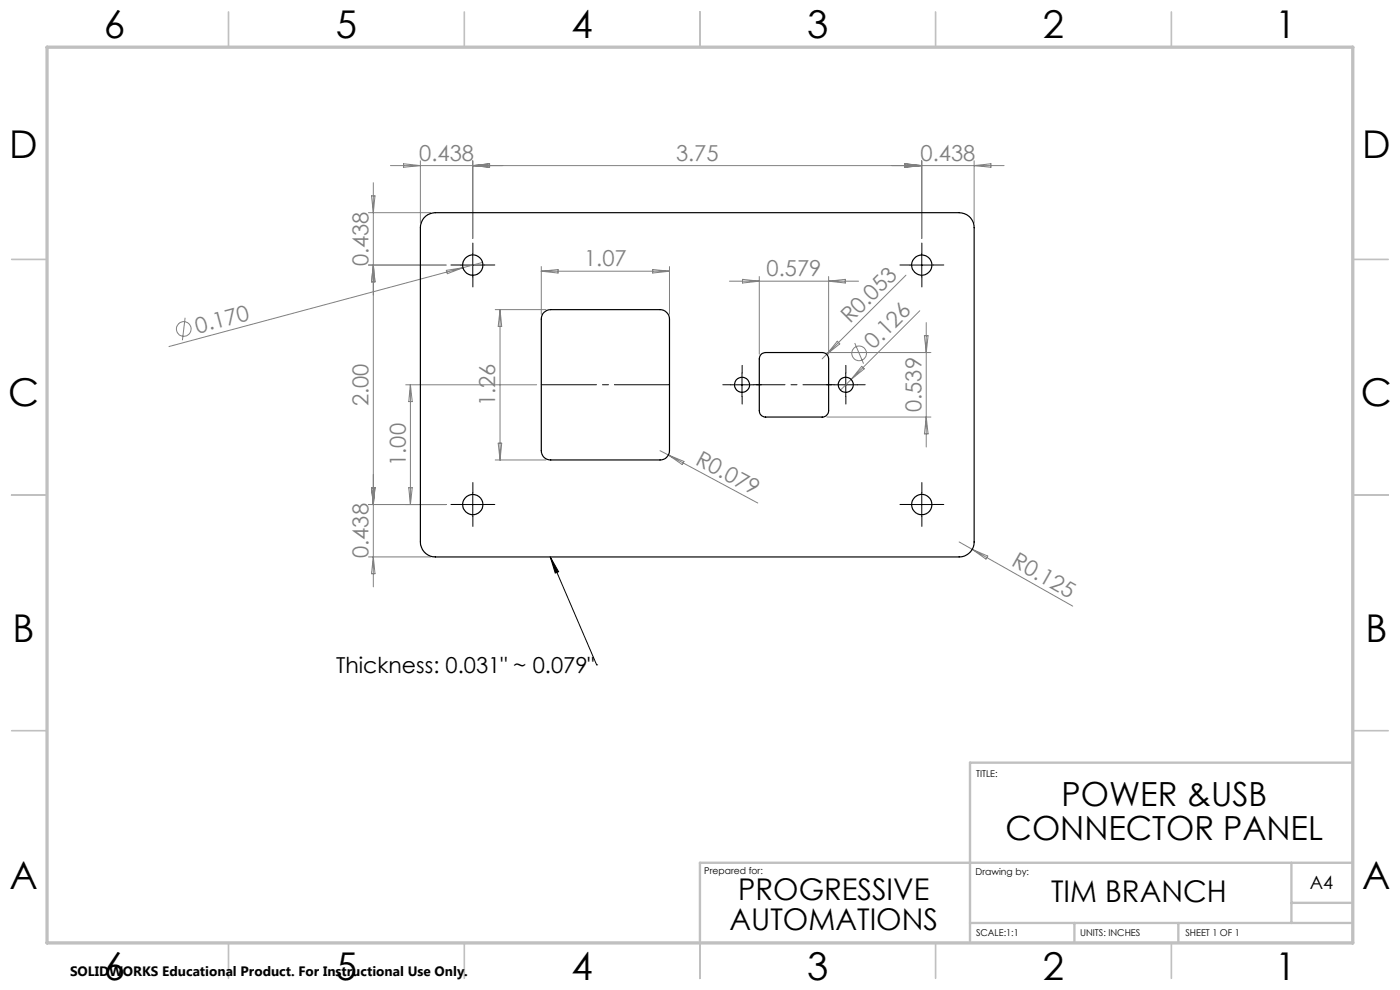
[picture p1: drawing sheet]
<svg xmlns="http://www.w3.org/2000/svg" width="297mm" height="210mm" viewBox="0 0 297 210" stroke-linecap="round" stroke-linejoin="round" font-family="sans-serif">
<g fill="none" stroke="#808080" stroke-width=".21">
<path d="M79.2 38.8v85.7M82.8 35.1h130.2M85.6 34.7l3.6 .4-3.6 .4zM89.2 34.1v13.2M100.3 34.1v16.5M100.3 35.1l3.6-.4v.8zM192 34.7l3.5 .4-3.5 .4zM195.5 34.1v16.5M206.7 34.1v13.2M206.7 35.1l3.5-.4v.8zM78.2 56.2h16.5M78.2 45.1h13.2"/>
<path d="M78.8 41.5h.8l-.4 3.6zM79.2 56.2l.4 3.6h-.8zM94.7 57.4l3.5-.6-3.3 1.3zM98.2 56.8l-62.4 16.7M102.4 55.7l-4.2 1.1M114.8 56.5v10.2M114.8 57.5h27.2M114.8 57.5l3.6-.3v.7zM138.5 57.2l3.5 .3-3.5 .4zM142 56.5v10.2M154.7 59.6h27.4M157.5 59.3l3.6 .3-3.6 .4z"/>
<path d="M161.1 58.7v16.4M175.8 58.7v16.4M175.8 59.6l3.5-.3v.7zM192.2 58.4l-17.8 17.7M39.3 67.4l-.6 4.8M105.1 65.7h10.7M106.1 65.7v31.9M106.1 65.7l.3 3.5h-.7zM175.4 74.8h22.1M177.6 72.4l.6 .5-2.8 2.3zM181.3 72.8l1.9 4.3M182.8 77.7l.5 .5-2.7 2.3z"/>
<path d="M195.1 65.9l-16.8 16.9M196.1 71.2h.8l-.4 3.6zM196.5 68.4v26.4M86.1 81.6h27.7M87.1 81.6v25.4M87.1 81.6l.4 3.6h-.8zM105.1 97.6h10.7M105.7 94h.7l-.3 3.6zM140 95.6l1.8 .9M141.8 96.5l19 10.2M141.8 96.5l3.3 1.4-.4 .7zM175.4 88.5h22.1"/>
<path d="M196.5 88.5l.4 3.5h-.8zM78.2 107h16.5M78.2 118.1h13.2M78.8 103.5h.8l-.4 3.5zM79.2 118.1l.4 3.6h-.8zM86.7 103.5h.8l-.4 3.5zM203.5 115l2.7 1.5M206.2 116.5l21.4 12.1M206.2 116.5l3.3 1.5-.3 .6z"/>
<circle cx="39" cy="69.8" r="1.56"/>
<circle cx="182.3" cy="74.9" r="1.56"/>
</g>
<g fill="none" stroke="#000" stroke-width=".21">
<path d="M97.8 56.2h5M100.3 53.7v5M193 56.2h5M195.5 53.7v5M157.4 79.1v5M179.4 79.1v5M154.9 81.6h5M176.9 81.6h5M97.8 107h5M100.3 104.5v5M116.7 118.1l9.9 22.9M116.7 118.1l1.8 3.2-.7 .3z"/>
<path d="M193 107h5M195.5 104.5v5M126.6 141h.1"/>
</g>
<path d="M160.4 81.6h16" fill="none" stroke="#000" stroke-width=".21" stroke-dasharray="15.2 1.3 1.3 1.3" stroke-dashoffset="9.1"/>
<path d="M114.8 81.6h27.2" fill="none" stroke="#000" stroke-width=".21" stroke-dasharray="15.2 1.3 1.3 1.3" stroke-dashoffset="3.5"/>
<g fill="none" stroke="#000" stroke-width=".21" stroke-dasharray="15.2 1.3 1.3 1.3">
<path d="M97.8 56.2h-2.1M100.3 53.7v-2.1M100.3 58.7v2.2M102.8 56.2h2.2M193.1 56.2h-2.2M195.6 53.7v-2.1M195.6 58.7v2.2M198.1 56.2h2.1M157.4 79.1v-1.6M179.4 79.1v-1.6M154.9 81.6h-1.6M157.4 84.1v1.6"/>
<path d="M159.9 81.6h1.6M176.9 81.6h-1.6M179.4 84.1v1.6M181.9 81.6h1.6M97.8 107h-2.1M100.3 104.5v-2.1M100.3 109.5v2.2M102.8 107h2.2M193.1 107h-2.2M195.6 104.5v-2.1M195.6 109.5v2.2M198.1 107h2.1"/>
</g>
<g fill="none" stroke="#c0c0c0" stroke-width=".35">
<path d="M48.5 2.5v7.5M98.5 2.5v7.5M148.5 2.5v7.5M198.5 2.5v7.5M248.5 2.5v7.5M2.5 55h7.5M287 55h7.5M2.5 105h7.5M287 105h7.5M2.5 155h7.5M287 155h7.5M48.5 200v7.5"/>
<path d="M98.5 200v7.5M148.5 200v7.5M198.5 200v7.5M248.5 200v7.5"/>
</g>
<path d="M287 161.8h-81.2v38.2M205.8 195.8h81.2M227.9 195.8v4.2M250 195.8v4.2M274 183v12.8M274 191.5h13M287 183h-138.5v17" fill="none" stroke="#c0c0c0" stroke-width=".5"/>
<path d="M10 10h277v190h-277z" fill="none" stroke="#c0c0c0" stroke-width=".7"/>
<path d="M116.7 118.1l1.8 3.2-.7 .3z" fill="#000"/>
<g fill="none" stroke="#000" stroke-width=".25">
<path d="M90.3 45.9a3.5 3.5 0 0 1 2.1-.8h111.1a3.2 3.2 0 0 1 3.2 3.2v66.7a3.2 3.2 0 0 1-3.2 3.1h-111.1a3.2 3.2 0 0 1-3.2-3.1v-66.7a3.4 3.4 0 0 1 1.1-2.4zM115.4 66.3a1.92 1.92 0 0 1 1.4-.6h23.2a2.05 2.05 0 0 1 2 2v27.9a1.99 1.99 0 0 1-2 2h-23.2a1.93 1.93 0 0 1-2-2v-27.9l.2-.8zM161.5 75.2l.9-.4h12a1.39 1.39 0 0 1 1.4 1.3v11a1.39 1.39 0 0 1-1.4 1.4h-12a1.33 1.33 0 0 1-1.3-1.4v-11z"/>
<circle cx="100.3" cy="56.2" r="2.15"/>
<circle cx="195.5" cy="56.2" r="2.16"/>
<circle cx="157.4" cy="81.6" r="1.6"/>
<circle cx="179.4" cy="81.6" r="1.6"/>
<circle cx="100.3" cy="107" r="2.16"/>
<circle cx="195.6" cy="107" r="2.15"/>
</g>
<g font-size="8.1">
<text x="22" y="8">6</text>
<text x="71.2" y="8">5</text>
<text x="121.2" y="8">4</text>
<text x="171.3" y="8">3</text>
<text x="221.3" y="8">2</text>
<text x="270.5" y="8">1</text>
<text x="2" y="33.6">D</text>
<text x="289" y="33.6">D</text>
<text x="1.7" y="86.1">C</text>
<text x="288.7" y="86.1">C</text>
<text x="2.7" y="136.1">B</text>
<text x="289.7" y="136.1">B</text>
<text x="2" y="188.6">A</text>
<text x="289" y="188.6">A</text>
<text x="22" y="208">6</text>
<text x="71.2" y="208">5</text>
<text x="121.2" y="208">4</text>
<text x="171.3" y="208">3</text>
<text x="221.3" y="208">2</text>
<text x="270.5" y="208">1</text>
</g>
<g font-size="7.1">
<text x="225.2" y="171">POWER &amp;USB</text>
<text x="213.3" y="178.1">CONNECTOR PANEL</text>
</g>
<g font-size="6.3">
<text x="156.6" y="190.9">PROGRESSIVE</text>
<text x="223" y="191.4">TIM BRANCH</text>
<text x="154.7" y="197.2">AUTOMATIONS</text>
</g>
<g font-size="4.7" fill="#808080">
<text x="88.9" y="34.1">0.438</text>
<text x="143.4" y="34.1">3.75</text>
<text x="195.3" y="34.1">0.438</text>
<text x="78.2" y="56.5" transform="rotate(-90 78.2 56.5)">0.438</text>
<text x="123.9" y="56.5">1.07</text>
<text x="162.6" y="58.6">0.579</text>
<text x="41.9" y="70.8" transform="rotate(-15 41.9 70.8)">0.170</text>
<text x="180.4" y="68.8" transform="rotate(-45 180.4 68.8)">R0.053</text>
<text x="185.3" y="74.3" transform="rotate(-45 185.3 74.3)">0.126</text>
<text x="78.2" y="86.1" transform="rotate(-90 78.2 86.1)">2.00</text>
<text x="105.1" y="86.1" transform="rotate(-90 105.1 86.1)">1.26</text>
<text x="195.5" y="87.4" transform="rotate(-90 195.5 87.4)">0.539</text>
<text x="86.1" y="98.8" transform="rotate(-90 86.1 98.8)">1.00</text>
<text x="147.3" y="98.4" transform="rotate(28 147.3 98.4)">R0.079</text>
<text x="78.2" y="118.4" transform="rotate(-90 78.2 118.4)">0.438</text>
<text x="214.3" y="119.9" transform="rotate(29 214.3 119.9)">R0.125</text>
</g>
<text font-size="4.7" x="71.3" y="142.7">Thickness: 0.031&quot; ~ 0.079&quot;</text>
<text font-size="3.9" x="277.9" y="188.5">A4</text>
<text font-size="2.9" x="14.9" y="207.1">SOLIDWORKS Educational Product. For Instructional Use Only.</text>
<g font-size="2">
<text x="207.1" y="164.9">TITLE:</text>
<text x="149.4" y="185.4">Prepared for:</text>
<text x="207" y="185.5">Drawing by:</text>
<text x="207.1" y="198.6">SCALE:1:1</text>
<text x="229.1" y="198.6">UNITS: INCHES</text>
<text x="251.5" y="198.6">SHEET 1 OF 1</text>
</g>
</svg>
